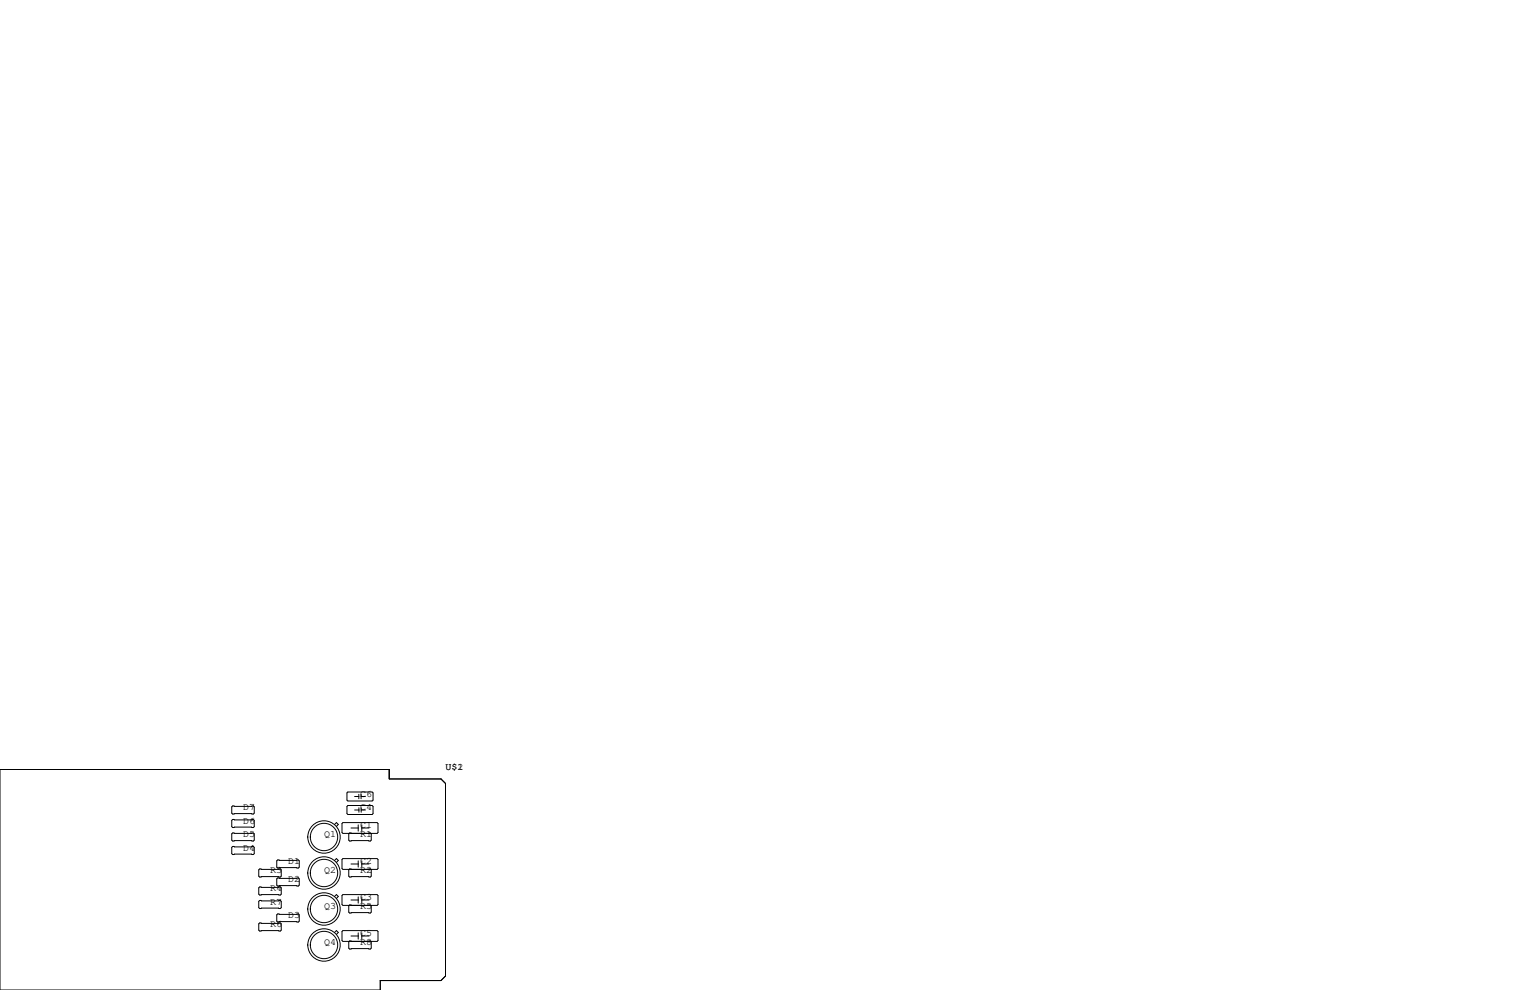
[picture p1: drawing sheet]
<svg xmlns="http://www.w3.org/2000/svg" width="432mm" height="279mm" viewBox="0 0 432 279" stroke-linecap="round" stroke-linejoin="round" font-family="sans-serif">
<g fill="none" stroke="#000" stroke-width=".28">
<path d="M0 217.2h109.9v2.6h14.6l1.2 1.3v54.4l-1.2 1.2h-17.2v2.7h-107.3zM65.7 235.1h5.8l.3 .2v1.8l-.3 .3h-5.8l-.3-.3v-1.8zM65.7 238.9h5.8l.3 .2v1.8l-.3 .3h-5.8l-.3-.3v-1.8zM65.7 227.5h5.8l.3 .2v1.8l-.3 .2h-5.8l-.3-.2v-1.8zM65.7 231.3h5.8l.3 .2v1.8l-.3 .3h-5.8l-.3-.3v-1.8zM94.4 232.7l.5-.5 .6 .5-.6 .5M96.8 232.2h9.6l.3 .2v2.5l-.3 .3h-9.6l-.3-.3v-2.5zM97.9 227.6l.3-.3h6.8l.3 .3v2l-.3 .3h-6.8l-.3-.3zM98.2 223.5h6.8l.3 .3v2l-.3 .3h-6.8l-.3-.3v-2zM99.1 233.7h2M99.2 235.2l-.5-.1-.3 .2v1.8l.3 .3h5.8l.3-.3v-1.8l-.3-.2-.5 .1M100.1 228.6h1.2"/>
<path d="M100.1 224.8h1.2M101.1 232.8v1.8M101.3 224.2v1.2M101.3 228v1.2M101.9 224.2v1.2M101.9 224.8h1.2M101.9 228.6h1.2M101.9 228v1.2M102.1 233.7h2M102.1 232.8v1.8M73 245.5l.3-.3h5.8l.3 .3v1.8l-.3 .2h-5.8l-.3-.2zM73 250.6l.3-.3h5.8l.3 .3v1.7l-.3 .3h-5.8l-.3-.3z"/>
<path d="M73 254.4l.3-.3h5.8l.3 .3v1.8l-.3 .2h-5.8l-.3-.2zM78.1 248l.3-.2h5.8l.3 .2v1.8l-.3 .3h-5.8l-.3-.3zM78.1 258.2l.3-.3h5.8l.3 .3v1.8l-.3 .2h-5.8l-.3-.2zM78.4 242.7h5.8l.3 .3v1.7l-.3 .3h-5.8l-.3-.3v-1.7zM94.4 242.8l.5-.5 .6 .5-.6 .6M94.4 253l.5-.5 .6 .5-.6 .5M96.5 242.6l.3-.3h9.6l.3 .3v2.5l-.3 .3h-9.6l-.3-.3zM96.5 252.7l.3-.2h9.6l.3 .2v2.6l-.3 .2h-9.6l-.3-.2zM99.1 243.8h2M99.1 254h2M99.2 245.4l-.5-.2-.3 .3v1.8l.3 .2h5.8l.3-.2v-1.8l-.3-.3-.5 .2M99.2 255.5l-.5-.1-.3 .3v1.7l.3 .3h5.8l.3-.3v-1.7l-.3-.3-.5 .1"/>
<path d="M101.1 243v1.7M101.1 253.1v1.8M102.1 243v1.7M102.1 253.1v1.8M102.1 243.8h2M102.1 254h2M73 260.7l.3-.2h5.8l.3 .2v1.8l-.3 .3h-5.8l-.3-.3zM94.4 263.2l.5-.6 .6 .6-.6 .5M96.5 262.9l.3-.3h9.6l.3 .3v2.5l-.3 .3h-9.6l-.3-.3zM99.1 264.2h2M99.2 265.7l-.5-.1-.3 .2v1.8l.3 .2h5.8l.3-.2v-1.8l-.3-.2-.5 .1M101.1 263.3v1.7"/>
<path d="M102.1 263.3v1.7M102.1 264.2h2"/>
<circle cx="91.4" cy="236.2" r="4.6"/>
<circle cx="91.4" cy="236.2" r="3.9"/>
<circle cx="91.4" cy="246.4" r="4.6"/>
<circle cx="91.4" cy="246.4" r="3.9"/>
<circle cx="91.4" cy="256.5" r="3.9"/>
<circle cx="91.4" cy="256.5" r="4.6"/>
<circle cx="91.4" cy="266.7" r="3.9"/>
<circle cx="91.4" cy="266.7" r="4.6"/>
</g>
<g font-size="2.8">
<text x="125.7" y="217.2">U$1</text>
<text x="129.1" y="217.2">2</text>
<text x="101.6" y="224.8">C6</text>
<text x="68.6" y="232.4">D6</text>
<text x="68.6" y="228.6">D7</text>
<text x="101.6" y="233.7">C1</text>
<text x="101.6" y="228.6">C4</text>
<text x="68.6" y="236.2">D5</text>
<text x="91.4" y="236.2">Q1</text>
<text x="101.6" y="236.2">R1</text>
<text x="68.6" y="240">D4</text>
<text x="81.3" y="243.8">D1</text>
<text x="101.6" y="243.8">C2</text>
<text x="76.2" y="246.4">R3</text>
<text x="76.2" y="251.5">R4</text>
<text x="81.3" y="248.9">D2</text>
<text x="91.4" y="246.4">Q2</text>
<text x="101.6" y="246.4">R2</text>
<text x="76.2" y="255.3">R7</text>
<text x="91.4" y="256.5">Q3</text>
<text x="101.6" y="256.5">R5</text>
<text x="101.6" y="254">C3</text>
<text x="76.2" y="261.6">R6</text>
<text x="81.3" y="259.1">D3</text>
<text x="91.4" y="266.7">Q4</text>
<text x="101.6" y="266.7">R8</text>
<text x="101.6" y="264.2">C5</text>
</g>
</svg>
